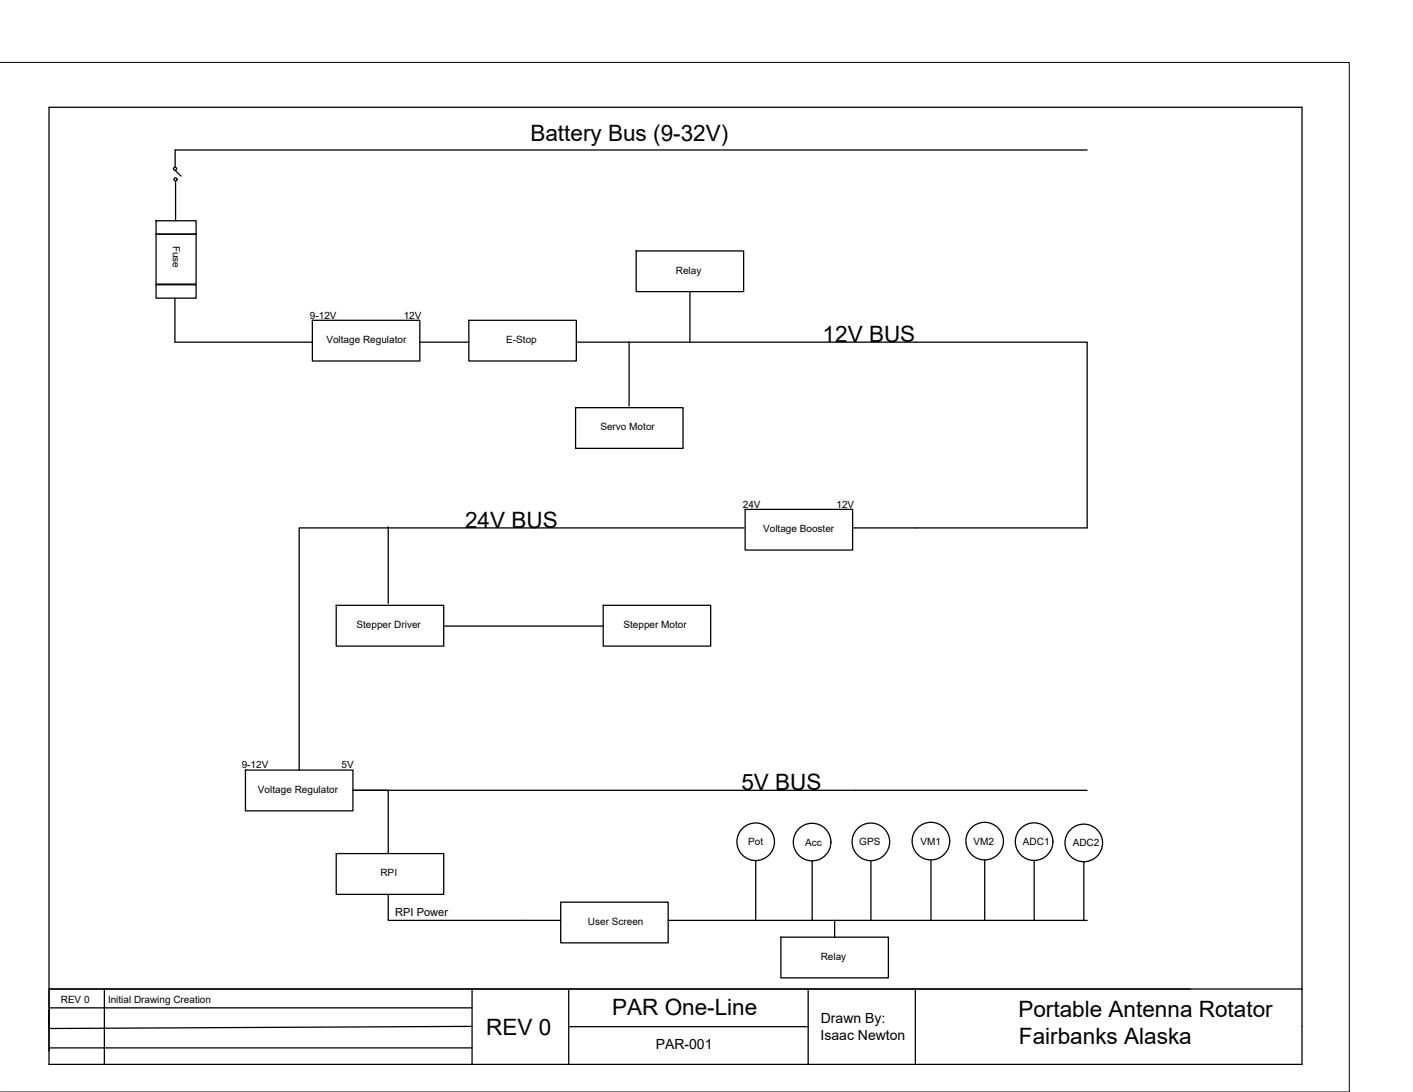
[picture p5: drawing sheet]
<svg xmlns="http://www.w3.org/2000/svg" width="279mm" height="216mm" viewBox="0 0 279 216" stroke-linecap="round" stroke-linejoin="round" font-family="sans-serif">
<!-- layer: 0 -->
<g fill="none" stroke="#000" stroke-width=".25">
<path d="M34.6 33.7l1.2 1.1M34.7 35.8v7.8M215 29.7h-180.4v3.4M30.9 43.6h7.9v2.7h-7.9zM30.9 46.3h7.9v9.9h-7.9zM30.9 56.3h7.9v2.6h-7.9zM34.6 58.9v8.7h27.2M125.8 49.6h21.2v8.1h-21.2zM136.4 57.7v9.9M61.8 63.3h21.2v8.1h-21.2zM83 67.6h9.7M92.7 63.3h21.3v8.1h-21.3z"/>
<path d="M114 67.6h101v36.8h-46.4M124.4 67.6v12.7M113.8 80.6h21.3v8h-21.3zM66.5 119.7h21.2v8h-21.2zM76.8 104.4h.1M76.8 104.4h-17.6v47.9M76.8 104.4h70.4M76.8 104.4v14.9M119.3 119.7h21.2v8h-21.2zM147.3 100.7h21.3v8.1h-21.3zM87.7 123.8h31.6M48.5 152.3h21.3v8h-21.3z"/>
<path d="M69.8 156.3h145.2M76.8 156.3v12.4M66.5 168.8h21.2v8h-21.2zM76.8 176.8v5.2h34.1M110.9 178.4h21.2v8h-21.2zM149.4 170.1v11.9M160.6 170.2v11.8M172.2 170.2v11.8M184.1 170v12M194.7 170v12M204.5 170.1v11.9M214.3 170.4v11.6"/>
<path d="M9.7 195.5h247.8v14.9h-247.8zM9.7 195.5v3.8h83.6M20.6 195.5v14.9M93.3 195.5v14.9M112.5 195.5v14.9M132.1 182h82.9M154.4 185.3h21.3v8h-21.3zM159.8 195.5v14.9M165 182v3.3M181 195.5v14.9M235.4 195.5h-225.7v-174.3h247.8v174.3M9.7 207.2h83.6"/>
<path d="M93.3 202.9l-83.6 .4v-3.7l-.1 4.1M112.5 203h47.3"/>
<circle cx="34.6" cy="33.4" r=".31"/>
<circle cx="34.7" cy="35.5" r=".31"/>
<circle cx="149.4" cy="166.4" r="3.7"/>
<circle cx="160.6" cy="166.5" r="3.7"/>
<circle cx="172.2" cy="166.4" r="3.7"/>
<circle cx="184.1" cy="166.3" r="3.7"/>
<circle cx="194.7" cy="166.3" r="3.7"/>
<circle cx="204.5" cy="166.4" r="3.7"/>
<circle cx="214.3" cy="166.7" r="3.7"/>
</g>
<path d="M0 12.3h266.8v203.6h-266.8" fill="none" stroke="#000" stroke-width=".2"/>
<g font-size="4.5">
<text x="104.9" y="27.8">Battery Bus (9-32V)</text>
<text x="162.7" y="67.6">12V BUS</text>
<text x="92" y="104.3">24V BUS</text>
<text x="146.6" y="156.2">5V BUS</text>
<text x="121" y="200.6">PAR One-Line</text>
<text x="201.4" y="201">Portable Antenna Rotator</text>
<text x="96.1" y="204.7">REV 0</text>
<text x="201.5" y="206.4">Fairbanks Alaska</text>
</g>
<g font-size="2.8">
<text x="162.3" y="202.3">Drawn By:</text>
<text x="129.7" y="207.4">PAR-001</text>
<text x="162.3" y="205.6">Isaac Newton</text>
</g>
<text font-size="2.2" x="78.1" y="181.1">RPI Power</text>
<g font-size="2">
<text x="34.2" y="48.6" transform="rotate(90 34.2 48.6)">Fuse</text>
<text x="133.6" y="54.1">Relay</text>
<text x="61.3" y="63">9-12V</text>
<text x="79.8" y="63">12V</text>
<text x="64.5" y="67.8">Voltage Regulator</text>
<text x="100.1" y="67.8">E-Stop</text>
<text x="118.7" y="85.1">Servo Motor</text>
<text x="146.9" y="100.4">24V</text>
<text x="165.4" y="100.4">12V</text>
<text x="150.9" y="105.2">Voltage Booster</text>
<text x="70.5" y="124.2">Stepper Driver</text>
<text x="123.3" y="124.2">Stepper Motor</text>
<text x="47.8" y="151.8">9-12V</text>
<text x="67.5" y="151.8">5V</text>
<text x="51" y="156.8">Voltage Regulator</text>
<text x="147.9" y="167.1">Pot</text>
<text x="159.2" y="167.2">Acc</text>
<text x="169.9" y="167.2">GPS</text>
<text x="182" y="167">VM1</text>
<text x="192.5" y="167">VM2</text>
<text x="202.3" y="167">ADC1</text>
<text x="212.1" y="167.3">ADC2</text>
<text x="75.2" y="173.3">RPI</text>
<text x="116.2" y="182.9">User Screen</text>
<text x="162.3" y="189.8">Relay</text>
<text x="12" y="198.4">REV 0</text>
<text x="21.4" y="198.3">Initial Drawing Creation</text>
</g>
</svg>
